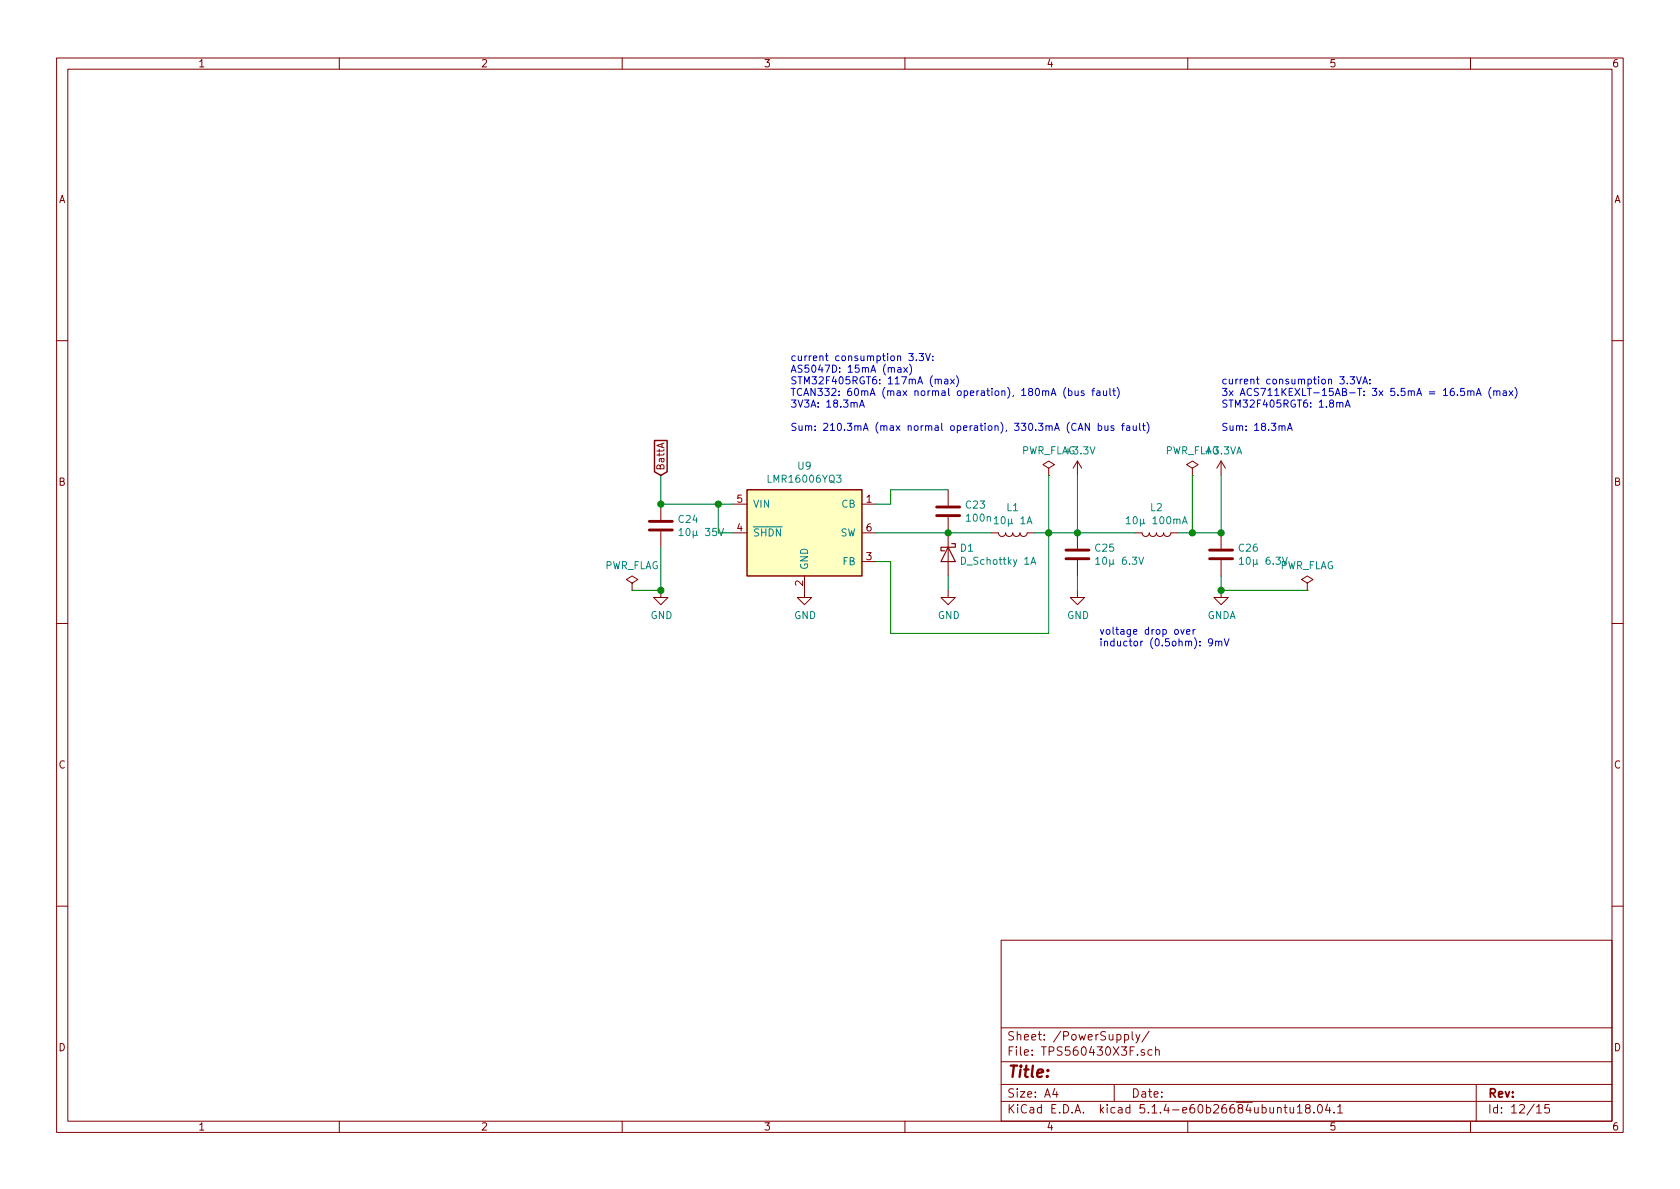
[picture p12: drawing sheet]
EESchema Schematic File Version 4
LIBS:CaroFocIw-cache
EELAYER 30 0
EELAYER END
$Descr A4 11693 8268
encoding utf-8
Sheet 12 15
Title ""
Date ""
Rev ""
Comp ""
Comment1 ""
Comment2 ""
Comment3 ""
Comment4 ""
$EndDescr
$Comp
L Regulator_Switching:LMR16006YQ3 U9
U 1 1
P 5600 3700
F 0 "U9" H 5600 4167 50  0000 C CNN
F 1 "LMR16006YQ3" H 5600 4076 50  0000 C CNN
F 2 "Package_TO_SOT_SMD:SOT-23-6" H 5600 3200 50  0001 C CIN
F 3 "http://www.ti.com/lit/ds/symlink/lmr16006y-q1.pdf" H 5200 4150 50  0001 C CNN
	1    5600 3700
	1    0    0    -1  
$EndComp
$Comp
L Device:C C23
U 1 1
P 6600 3550
F 0 "C23" H 6715 3596 50  0000 L CNN
F 1 "100n" H 6715 3505 50  0000 L CNN
F 2 "Capacitor_SMD:C_0603_1608Metric" H 6638 3400 50  0001 C CNN
F 3 "~" H 6600 3550 50  0001 C CNN
	1    6600 3550
	1    0    0    -1  
$EndComp
$Comp
L Device:L L1
U 1 1
P 7050 3700
F 0 "L1" V 6872 3700 50  0000 C CNN
F 1 "10μ 1A" V 6963 3700 50  0000 C CNN
F 2 "Inductor_SMD:L_Wuerth_MAPI-3015" H 7050 3700 50  0001 C CNN
F 3 "~" H 7050 3700 50  0001 C CNN
	1    7050 3700
	0    1    1    0   
$EndComp
$Comp
L Device:C C25
U 1 1
P 7500 3850
F 0 "C25" H 7615 3896 50  0000 L CNN
F 1 "10μ 6.3V" H 7615 3805 50  0000 L CNN
F 2 "Capacitor_SMD:C_0603_1608Metric" H 7538 3700 50  0001 C CNN
F 3 "~" H 7500 3850 50  0001 C CNN
	1    7500 3850
	1    0    0    -1  
$EndComp
$Comp
L Device:D_Schottky D1
U 1 1
P 6600 3850
F 0 "D1" V 6554 3929 50  0000 L CNN
F 1 "D_Schottky 1A" V 6645 3929 50  0000 L CNN
F 2 "Diode_SMD:D_SOD-123F" H 6600 3850 50  0001 C CNN
F 3 "~" H 6600 3850 50  0001 C CNN
	1    6600 3850
	0    1    1    0   
$EndComp
Wire Wire Line
	6100 3700 6600 3700
Connection ~ 6600 3700
Wire Wire Line
	6600 3700 6900 3700
Wire Wire Line
	7200 3700 7300 3700
$Comp
L power:GND #PWR071
U 1 1
P 6600 4100
F 0 "#PWR071" H 6600 3850 50  0001 C CNN
F 1 "GND" H 6605 3927 50  0000 C CNN
F 2 "" H 6600 4100 50  0001 C CNN
F 3 "" H 6600 4100 50  0001 C CNN
	1    6600 4100
	1    0    0    -1  
$EndComp
$Comp
L power:GND #PWR072
U 1 1
P 7500 4100
F 0 "#PWR072" H 7500 3850 50  0001 C CNN
F 1 "GND" H 7505 3927 50  0000 C CNN
F 2 "" H 7500 4100 50  0001 C CNN
F 3 "" H 7500 4100 50  0001 C CNN
	1    7500 4100
	1    0    0    -1  
$EndComp
$Comp
L power:GND #PWR070
U 1 1
P 5600 4100
F 0 "#PWR070" H 5600 3850 50  0001 C CNN
F 1 "GND" H 5605 3927 50  0000 C CNN
F 2 "" H 5600 4100 50  0001 C CNN
F 3 "" H 5600 4100 50  0001 C CNN
	1    5600 4100
	1    0    0    -1  
$EndComp
Wire Wire Line
	6600 4000 6600 4100
Wire Wire Line
	7500 4000 7500 4100
Wire Wire Line
	6100 3900 6200 3900
Wire Wire Line
	6200 3900 6200 4400
Wire Wire Line
	6200 4400 7300 4400
Wire Wire Line
	7300 4400 7300 3700
Connection ~ 7300 3700
Wire Wire Line
	7300 3700 7500 3700
Wire Wire Line
	6100 3500 6200 3500
Wire Wire Line
	6200 3500 6200 3400
Wire Wire Line
	6200 3400 6600 3400
$Comp
L Device:C C24
U 1 1
P 4600 3650
F 0 "C24" H 4715 3696 50  0000 L CNN
F 1 "10μ 35V" H 4715 3605 50  0000 L CNN
F 2 "Capacitor_SMD:C_1206_3216Metric" H 4638 3500 50  0001 C CNN
F 3 "~" H 4600 3650 50  0001 C CNN
	1    4600 3650
	1    0    0    -1  
$EndComp
$Comp
L power:+3.3V #PWR067
U 1 1
P 7500 3300
F 0 "#PWR067" H 7500 3150 50  0001 C CNN
F 1 "+3.3V" H 7515 3473 50  0000 C CNN
F 2 "" H 7500 3300 50  0001 C CNN
F 3 "" H 7500 3300 50  0001 C CNN
	1    7500 3300
	1    0    0    -1  
$EndComp
Wire Wire Line
	7500 3700 7500 3300
Connection ~ 7500 3700
Wire Wire Line
	4600 3500 4600 3300
Wire Wire Line
	4600 3500 5000 3500
Connection ~ 4600 3500
Wire Wire Line
	5100 3700 5000 3700
Wire Wire Line
	5000 3700 5000 3500
Connection ~ 5000 3500
Wire Wire Line
	5000 3500 5100 3500
$Comp
L power:GND #PWR069
U 1 1
P 4600 4100
F 0 "#PWR069" H 4600 3850 50  0001 C CNN
F 1 "GND" H 4605 3927 50  0000 C CNN
F 2 "" H 4600 4100 50  0001 C CNN
F 3 "" H 4600 4100 50  0001 C CNN
	1    4600 4100
	1    0    0    -1  
$EndComp
Wire Wire Line
	4600 3800 4600 4100
$Comp
L Device:L L2
U 1 1
P 8050 3700
F 0 "L2" V 7872 3700 50  0000 C CNN
F 1 "10μ 100mA" V 7963 3700 50  0000 C CNN
F 2 "Inductor_SMD:L_0603_1608Metric" H 8050 3700 50  0001 C CNN
F 3 "~" H 8050 3700 50  0001 C CNN
	1    8050 3700
	0    1    1    0   
$EndComp
$Comp
L Device:C C26
U 1 1
P 8500 3850
F 0 "C26" H 8615 3896 50  0000 L CNN
F 1 "10μ 6.3V" H 8615 3805 50  0000 L CNN
F 2 "Capacitor_SMD:C_0603_1608Metric" H 8538 3700 50  0001 C CNN
F 3 "~" H 8500 3850 50  0001 C CNN
	1    8500 3850
	1    0    0    -1  
$EndComp
Wire Wire Line
	8500 4000 8500 4100
Wire Wire Line
	8500 3700 8500 3300
Connection ~ 8500 3700
Wire Wire Line
	8200 3700 8300 3700
Wire Wire Line
	7900 3700 7500 3700
$Comp
L power:+3.3VA #PWR068
U 1 1
P 8500 3300
F 0 "#PWR068" H 8500 3150 50  0001 C CNN
F 1 "+3.3VA" H 8515 3473 50  0000 C CNN
F 2 "" H 8500 3300 50  0001 C CNN
F 3 "" H 8500 3300 50  0001 C CNN
	1    8500 3300
	1    0    0    -1  
$EndComp
$Comp
L power:GNDA #PWR073
U 1 1
P 8500 4100
F 0 "#PWR073" H 8500 3850 50  0001 C CNN
F 1 "GNDA" H 8505 3927 50  0000 C CNN
F 2 "" H 8500 4100 50  0001 C CNN
F 3 "" H 8500 4100 50  0001 C CNN
	1    8500 4100
	1    0    0    -1  
$EndComp
Text GLabel 4600 3300 1    50   Input ~ 0
BattA
$Comp
L power:PWR_FLAG #FLG04
U 1 1
P 7300 3300
F 0 "#FLG04" H 7300 3375 50  0001 C CNN
F 1 "PWR_FLAG" H 7300 3474 50  0000 C CNN
F 2 "" H 7300 3300 50  0001 C CNN
F 3 "~" H 7300 3300 50  0001 C CNN
	1    7300 3300
	1    0    0    -1  
$EndComp
$Comp
L power:PWR_FLAG #FLG05
U 1 1
P 8300 3300
F 0 "#FLG05" H 8300 3375 50  0001 C CNN
F 1 "PWR_FLAG" H 8300 3474 50  0000 C CNN
F 2 "" H 8300 3300 50  0001 C CNN
F 3 "~" H 8300 3300 50  0001 C CNN
	1    8300 3300
	1    0    0    -1  
$EndComp
Wire Wire Line
	7300 3300 7300 3700
Wire Wire Line
	8300 3300 8300 3700
Connection ~ 8300 3700
Wire Wire Line
	8300 3700 8500 3700
$Comp
L power:PWR_FLAG #FLG06
U 1 1
P 4400 4100
F 0 "#FLG06" H 4400 4175 50  0001 C CNN
F 1 "PWR_FLAG" H 4400 4274 50  0000 C CNN
F 2 "" H 4400 4100 50  0001 C CNN
F 3 "~" H 4400 4100 50  0001 C CNN
	1    4400 4100
	1    0    0    -1  
$EndComp
Wire Wire Line
	4400 4100 4600 4100
Connection ~ 4600 4100
$Comp
L power:PWR_FLAG #FLG07
U 1 1
P 9100 4100
F 0 "#FLG07" H 9100 4175 50  0001 C CNN
F 1 "PWR_FLAG" H 9100 4274 50  0000 C CNN
F 2 "" H 9100 4100 50  0001 C CNN
F 3 "~" H 9100 4100 50  0001 C CNN
	1    9100 4100
	1    0    0    -1  
$EndComp
Wire Wire Line
	8500 4100 9100 4100
Connection ~ 8500 4100
Text Notes 5500 3000 0    50   ~ 0
current consumption 3.3V:\nAS5047D: 15mA (max)\nSTM32F405RGT6: 117mA (max)\nTCAN332: 60mA (max normal operation), 180mA (bus fault)\n3V3A: 18.3mA\n\nSum: 210.3mA (max normal operation), 330.3mA (CAN bus fault)
Text Notes 8500 3000 0    50   ~ 0
current consumption 3.3VA:\n3x ACS711KEXLT-15AB-T: 3x 5.5mA = 16.5mA (max)\nSTM32F405RGT6: 1.8mA\n\nSum: 18.3mA
Text Notes 7650 4500 0    50   ~ 0
voltage drop over \ninductor (0.5ohm): 9mV
$EndSCHEMATC
